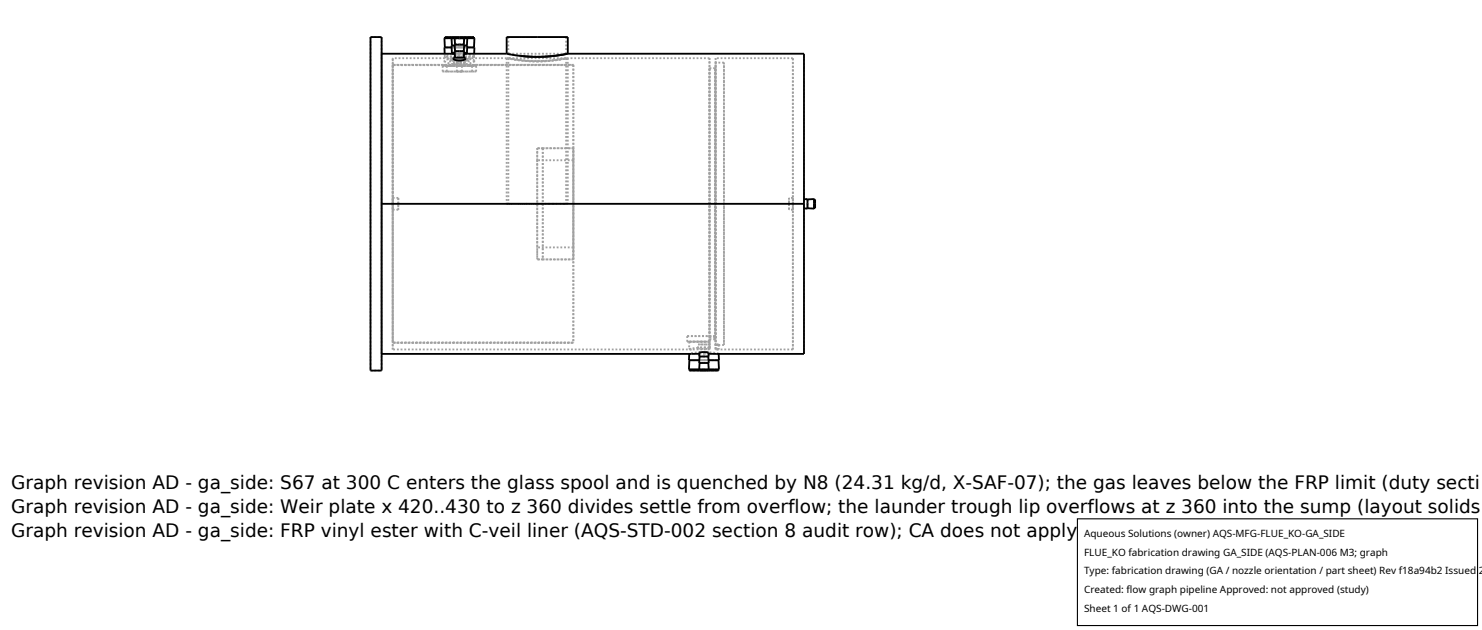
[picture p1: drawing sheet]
<svg xmlns="http://www.w3.org/2000/svg" width="212mm" height="90mm" viewBox="0 0 212 90" stroke-linecap="round" stroke-linejoin="round" font-family="sans-serif">
<g fill="none" stroke="#a0a0a0" stroke-width=".26" stroke-dasharray=".3 .3" stroke-linecap="butt">
<path d="M52.9 5.3h1.6M52.9 5.3v47.6M54.5 5.3v47.6M54.5 7.7v42.8M56.1 9.3v-1M56.1 8.3v20.8M56.1 9.3v39.6M56.1 9.3h8.1M63.2 10.2h4.8M63.2 9.4h4.8M63.2 9.4v.8M63.5 8.1l.8 .3 1.3 .2 1.3-.2 .8-.3"/>
<path d="M63.5 8.7l.2 .2 .5 .2 1.3 .1 1.5-.1 .5-.2 .2-.2M63.5 8v.1M63.5 8v-.3M63.5 6.8h2.1M63.5 5.5h2.1M63.5 9.4h2.1M63.5 9.4v-.7M63.8 9.4v.8M63.8 10.2h-.6M63.8 9.4h-.6M64.2 9.4v-.1M64.2 9.4h-.4"/>
<path d="M64.2 9.4h-.7M64.3 8.6h1.3M64.3 9.4h1.3M64.3 8.6v.8M64.5 5.5h1.1M64.5 7.7h.1M64.5 6.8h1.1M64.5 8.3h.1M64.5 7.6h1.1M64.5 6.5h1.1M64.5 5.3h1.1M64.5 8.6h1.1"/>
<path d="M64.5 8.6v-.3M64.6 7.7h2.1M64.6 7.7h-.1M64.6 8.3h2M64.6 8.3h-8.5M64.8 8.4l.3-.2M64.8 8.6l.8 .1M64.8 9h.8M64.8 8.6v.4M64.9 7.3h.7M64.9 6.4h.7M64.9 5.5h.7"/>
<path d="M64.9 6.5h.7M64.9 7.6h.7M65 7.9l.6-.1 .7 .1M65 7.9l-.1-.6M65 8.2h.6M65 7.3h.6M65 6.4h.6M65 5.5h.6M65 5.3h.6M65 7.3l-.1-.9M65 6.4l-.1-.9M65 5.3v.2"/>
<path d="M65.1 8.2h-.3M65.3 9.4v.8M65.6 7.8h-1.6l-.5 .2M65.6 7.7h-.6M65.6 8l-.6-.1M65.6 8.2h.6M65.6 7.3h.6M65.6 6.4h.6M65.6 5.5h.6M65.6 7.3h.7M65.6 6.4h.7M65.6 5.5h.7"/>
<path d="M65.6 5.3h.6M65.6 7.6h.7M65.6 7.6h1.1M65.6 6.5h.7M65.6 6.5h1.1M65.6 5.5h1.1M65.6 6.8h1.1M65.6 6.8h2.1M65.6 5.5h2.1M65.6 5.3h1.1M65.6 9.4h2.1M65.6 8.4l-1.6 .1-.5 .2"/>
<path d="M65.6 8.4l-1.1-.1M65.6 8.7l.9-.1M65.6 9h.9M65.6 8.6h1.1M65.6 8.6h1.4M65.6 9.4h1.4M66 9.4h-.7M66 10.2h-.7M66 9.4v.8M66.1 8.2h-1M66.1 8.2l.4 .2M66.2 8.2h-1.2"/>
<path d="M66.2 7.3h-1.2M66.2 6.4h-1.2M66.2 5.5h-1.2M66.2 5.3h-1.2M66.2 7.3l.1-.9M66.2 6.4l.1-.9M66.2 5.3v.2M66.3 7.9l-.7 .1M66.3 7.9v-.6M66.3 7.7h-.7M66.3 7.3h-1.4M66.3 6.4h-1.4"/>
<path d="M66.3 5.5h-1.4M66.5 9h-1.7M66.5 9l-.8-.2-.6 .1-.3 .1M66.5 8.2h-.4M66.5 8.6l-.8-.2-.9 .2M66.5 8.6v.4M66.6 8.3h.1M66.7 7.6h-2.2M66.7 6.5h-2.2M66.7 5.5h-2.2M66.7 5.3h-2.2M66.7 8.6h-2.2"/>
<path d="M66.7 8.6v-.3M66.7 8.3l-1.1 .1M67 8.6h-2.7M67 9.4h-2.7M67 8.6v.8M67 9.3v.1M67 9.3h14.9M67 9.3h-2.8M67.4 10.2h-3.6M67.4 9.4v.8M67.4 9.4h-.4M67.7 8.1v-.1"/>
<path d="M67.7 8.1h-4.2M67.7 6.8h-4.2M67.7 5.5h-4.2M67.7 5.3h-4.2M67.7 9.4h-.7M67.7 9.4v-.7M67.7 8l-.5-.2h-1.6M67.7 8v-.3M67.7 8.7l-.5-.2-1.6-.1M67.8 6.8h-4.3M67.8 5.5h-4.3M68 10.2h-.6"/>
<path d="M68 9.4h-.6M68 9.4v.8M72.4 8.3l2.2 .4 2.1 .1M72.4 8.3h-5.8M72.4 8.3v20.8M72.6 5.3h4.1M72.6 7.7l2 .3 2.1 .1M72.6 8.3l2.1 .3 2 .1M72.6 5.3v2.4M72.6 8.3v20.8M74.4 8l-2-.3M76.7 5.3h4.2"/>
<path d="M76.7 8.1l2.2-.1 2-.3M76.7 8.8l2.2-.1 2.2-.4M76.7 8.7l2.1-.1 2.1-.3M80.9 5.3h-8.3M80.9 7.7l-2 .3-2 .1-2.1-.1-2.2-.3M80.9 8.3l-2.1 .3-2 .1-2-.1-2.2-.3M80.9 5.3v2.4M80.9 7.7h-8.3M80.9 8.3v20.8M80.9 8.3h-8.3M81.1 5.3h-8.7M81.1 8.3l-2 .3-2.3 .2-2.1-.1-2.3-.4"/>
<path d="M81.1 8.3v20.8M81.9 9.3v39.6M81.9 9.3h-25.8M101.3 8.3v41.4M101.3 9.7v38.7M101.3 8.3h-20.2M102.1 9.7v38.8M102.1 9.7h-.8M102.2 8.3v41.5M102.2 8.9v40.2M103.4 8.9v20.2M103.4 8.9h-1.2"/>
<path d="M113.2 8.3v20.8M113.2 8.3h-11M54.5 29.1v-21.4M56.1 29.1v20.8M56.1 29.1v.8M56.1 29.9v-1.6M56.1 28.3v.8M56.1 29.9h.8M56.1 28.3h.8M56.9 29.1v-.8M56.9 28.3v1.6M56.9 29.9v-.8"/>
<path d="M72.4 29.1h4.3M72.6 29.1h4.1M76.7 37v-1.7M76.7 22.9v-1.7M76.7 29.1h4.4M76.7 29.1h4.2M76.7 21.2h.8M76.7 37h.8M76.7 21.2v15.8M76.7 22.9v12.4M77.5 21.2h4.4M77.5 21.2v15.8"/>
<path d="M77.5 37h4.4M80.9 29.1h-8.3M81.1 29.1h-8.7M81.9 37h-5.2M81.9 37v-1.7M81.9 35.3h-5.2M81.9 22.9h-5.2M81.9 22.9v-1.7M81.9 21.2h-5.2M81.9 21.2v15.8M81.9 22.9v12.4M101.3 29.1v-20.8"/>
<path d="M102.2 29.1v-20.8M102.2 29.1v-20.2M103.4 29.1v20.2M112.7 29.1v.8M112.7 29.9v-1.6M112.7 28.3v.8M113.2 29.1v20.8M113.2 29.1v-.8M113.2 28.3v1.6M113.2 29.9v-.8M113.2 28.3h-.5M113.2 29.9h-.5"/>
<path d="M114.8 29.1v.7M114.8 29.8v-1.3M114.8 28.5v.6M115.3 29.8v-1.4M115.3 29.1v.6M115.3 29.7v-1.2M115.3 28.5v.6M116.3 29.8v-1.4M116.3 29.1v.6M116.3 29.7v-1.2M116.3 28.5v.6M116.4 29.7v-1.2"/>
<path d="M52.9 52.9h1.6M54.5 50.5v-21.4M56.1 49.9v-1M56.1 48.9h25.8M56.1 48.9v-39.6M81.9 48.9h-25.8M98.1 48.8h3.2M98.1 48h4M98.1 48.8v-.8M98.4 51.4h4.3M98.4 52.8h4.3M98.4 49.9l1.2-.2h1.7"/>
<path d="M98.4 50.5h.4M98.5 51.4h4.1M98.5 52.8h4.1M98.5 52.9h4.1M98.5 48.8h2.8M98.5 48.8l-.1 1.1M98.8 49.9h-.4M98.8 49.9h-42.7M99.7 49.7l.7 .1h.9M99.7 49.2h1.6M99.7 49.7v-.5M99.9 50.9h1.3"/>
<path d="M99.9 51.8h1.3M99.9 52.8h1.3M99.9 50.5h.6M99.9 52.9h1.3M100.5 50.5h.7M100.5 51.4h-.6M100.5 51.4h-2M100.5 52.8h-.6M100.5 52.8h-2M100.5 52.9h-.6M100.5 50.9h-.6M100.5 51.8h-.6"/>
<path d="M101.2 52.9h-.7M101.2 50.9h-.7M101.2 51.8h-.7M101.2 52.8h-.7M101.2 50.4h-.7h-.6M101.2 51.4h-.7M101.3 49.7v-20.6M101.3 49.7l-.9-.1-.7 .1M101.3 49.9v-.1M101.3 49.9h-2.5M101.3 49.9v-1.1M101.3 48.8h-2.8"/>
<path d="M101.3 48.8v.9M101.3 48.8h-3.2M101.3 48.8v-.4M101.3 48.8v-.6M101.3 48.2h.8M101.3 48.2v-38.5M101.3 49.2h-1.6M101.3 49.7v-.5M101.3 49.8v-.6M102.1 48h-4M102.1 48.5v-.5M102.1 48.5l-.8-.1"/>
<path d="M102.1 48.2v-.2M102.1 48.2v-38.5M102.2 49.9v-20.8M102.2 49.9h.1M102.2 49.9v-.6M102.2 49.3h.1M102.2 49.1v.7M102.2 49.3v-20.2M102.3 50.5h.3M102.3 49.3l.3-.1M102.3 49.9h.4M102.6 51.4h-2.1"/>
<path d="M102.6 52.8h-2.1M102.6 50.5l-2.1-.2-2.1 .2M102.6 49.2l-.4-.1M102.6 49.2l.1 .7M102.7 49.9l-.5-.1M103.4 49.3v-40.4M103.4 49.3h-1.1M113.2 49.9v-41.6M113.2 49.9h-10.9M114.8 50.5v-42.8"/>
</g>
<g fill="none" stroke="#000" stroke-width=".26">
<path d="M52.9 5.3h1.6v47.6h-1.6zM54.5 7.7h10M63.5 5.5v-.2h4.2v.2M63.5 6.8v-1.3h4.3l-.1 1.3M64.5 5.5v1M64.5 7.7h.5M64.5 6.8h-1v.9M64.5 5.3v.2M64.8 8.2h1.7v.2l-.5 .2h-.6l-.6-.1zM64.9 5.5l.1 .9M64.9 6.5h-.4v1.1M64.9 7.6h-.4v.1"/>
<path d="M65 8.2l-.1-.9h1.4l-.1 .9M65 7.3l-.1-.9h1.4l-.1 .9M65 5.3v.2M66.2 5.3v.2M66.3 7.6h.4v.1M66.3 6.5h.4v1.1M66.3 5.5l-.1 .9M66.7 5.3v.2M66.7 6.8h1.1l-.1 .9M66.7 7.7h-.4M66.7 7.7h5.7M66.7 5.5v1"/>
<path d="M72.4 7.7l2.2 .3 2 .1 2.3-.1 2.2-.3M72.4 7.7v-2.4h8.7v2.4M81.1 7.7h33.7v42.8h-13.6M81.1 7.7l-3.3 .4-3.4-.1M54.5 29.1h60.3M114.8 28.5l.5-.1v1.4h-.5M115.3 28.5l1-.1v1.4l-1-.1M116.3 28.5h.1v1.2h-.1M98.4 50.5v.9h1.5M98.5 52.8v.1h4.1v-.1M98.5 51.4l-.1 1.4h4.3l-.1-1.4M99.9 50.5h-45.4"/>
<path d="M99.9 50.4l.6-.1h.7v.6h-1.3zM99.9 50.9v.9h1.3v-.9M99.9 51.8v1M99.9 52.8v.1M101.2 51.8v1M101.2 52.8v.1M102.6 50.5l.1 .9h-1.5"/>
</g>
<path d="M153.9 74.1h57.1v15.2h-57.1z" fill="#fff" stroke="#000" stroke-width=".16"/>
<g font-size="2.6">
<text x="1.6" y="69.8">Graph revision AD - ga_side: S67 at 300 C enters the glass spool and is quenched by N8 (24.31 kg/d, X-SAF-07); the gas leaves below the FRP limit (duty secti</text>
<text x="1.6" y="73.3">Graph revision AD - ga_side: Weir plate x 420..430 to z 360 divides settle from overflow; the launder trough lip overflows at z 360 into the sump (layout solids</text>
<text x="1.6" y="76.7">Graph revision AD - ga_side: FRP vinyl ester with C-veil liner (AQS-STD-002 section 8 audit row); CA does not apply</text>
</g>
<g font-size="1.4">
<text x="154.8" y="76.6">Aqueous Solutions (owner) AQS-MFG-FLUE_KO-GA_SIDE</text>
<text x="154.8" y="79.3">FLUE_KO fabrication drawing GA_SIDE (AQS-PLAN-006 M3; graph</text>
<text x="154.8" y="82">Type: fabrication drawing (GA / nozzle orientation / part sheet) Rev f18a94b2 Issued 2</text>
<text x="154.8" y="84.7">Created: flow graph pipeline Approved: not approved (study)</text>
<text x="154.8" y="87.4">Sheet 1 of 1 AQS-DWG-001</text>
</g>
</svg>
